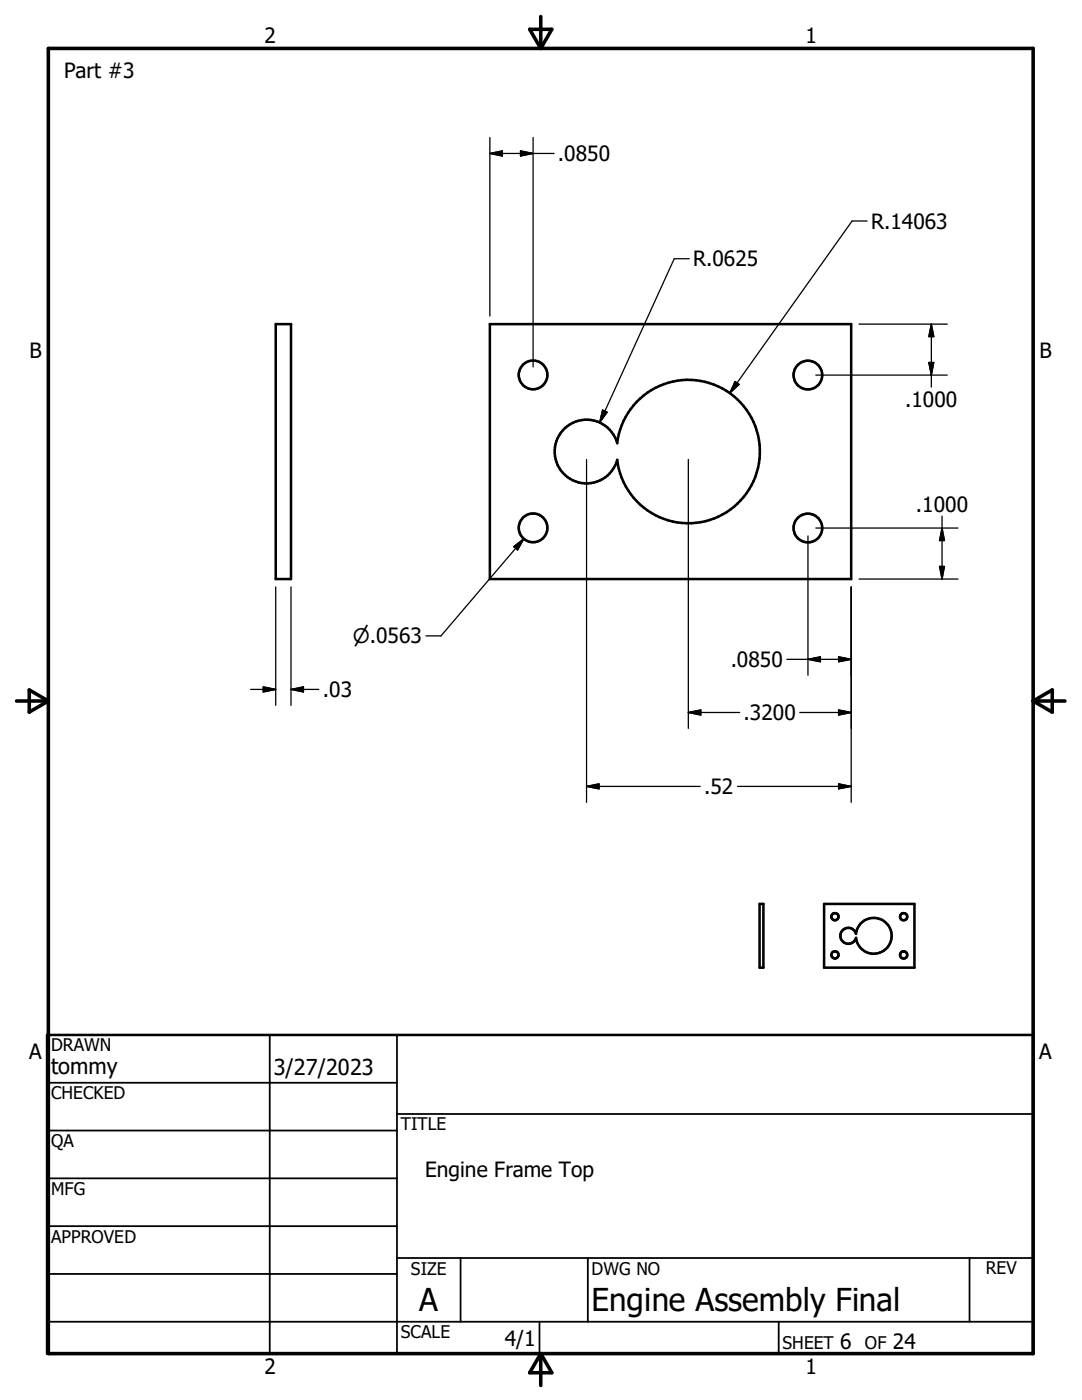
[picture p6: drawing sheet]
<svg xmlns="http://www.w3.org/2000/svg" width="216mm" height="279mm" viewBox="0 0 216 279" stroke-linecap="round" stroke-linejoin="round" font-family="sans-serif">
<g fill="none" stroke="#000" stroke-width=".51">
<path d="M55 64.7h3.1v50.9h-3.1zM97.7 64.7h72.1v50.9h-72.1zM112.7 85.4a6.4 6.4 0 0 1 10.5 3 14.3 14.3 0 0 1 21.8-10.4 14.3 14.3 0 0 1 0 24.2 14.3 14.3 0 0 1-21.8-10.4 6.4 6.4 0 0 1-9.5 3.7 6.4 6.4 0 0 1-1-10.1zM151.6 180.4h.7v12.7h-.7zM164.4 180.4h18.1v12.7h-18.1zM168.1 185.7a1.59 1.59 0 0 1 2.7 .7 3.6 3.6 0 0 1 5.5-2.7 3.6 3.6 0 0 1 0 6.1 3.6 3.6 0 0 1-5.5-2.6 1.59 1.59 0 0 1-2.3 .9 1.59 1.59 0 0 1-.4-2.4zM9.4 206.5h196.8v63.6h-196.8z"/>
<circle cx="106.4" cy="74.8" r="2.86"/>
<circle cx="161.2" cy="74.9" r="2.86"/>
<circle cx="106.4" cy="105.3" r="2.86"/>
<circle cx="161.2" cy="105.4" r="2.87"/>
<circle cx="166.6" cy="182.9" r=".72"/>
<circle cx="166.6" cy="190.6" r=".71"/>
<circle cx="180.3" cy="190.6" r=".72"/>
<circle cx="180.3" cy="182.9" r=".71"/>
</g>
<path d="M9.6 9.7h196.6v260.4h-196.6zM105.7 5.8h4.4l-2.2 3.9zM107.9 3.3v6.4M3.3 139.9h6.3M5.8 137.7l3.8 2.2-3.8 2.2zM206.2 139.9h6.3M206.2 139.9l3.8-2.2v4.4zM107.9 270.1v6.4M107.9 270.1l2.2 3.9h-4.4z" fill="none" stroke="#000" stroke-width=".71"/>
<g fill="none" stroke="#000" stroke-width=".36">
<path d="M9.4 216.1h69.8M53.8 206.5v63.6M79.2 206.5v63.6M9.4 225.6h69.8M9.4 235.2h69.8M79.2 222.3h127M9.4 244.7h69.8M9.4 254.2h69.8M79.2 251.1h127M91.9 251.1v12.7M117.3 251.1v12.7M193.5 251.1v12.7"/>
<path d="M9.4 263.8h196.8M107.6 263.8v6.3M155.4 263.8v6.3"/>
</g>
<g fill="none" stroke="#000" stroke-width=".25">
<path d="M97.7 30.6h12.9M97.7 30.6l2.5-.5v1zM97.7 27.4v35.7M103.9 30.1l2.5 .5-2.5 .5zM106.4 27.4v45.8M137.5 51.6h-3l-14.8 32.7M173 44.1h-3l-24.4 34.3M146.7 76.1l.8 .6-1.9 1.7zM162.8 74.9h26.2M171.4 64.7h17.6M185.3 72.3h1l-.5 2.6zM185.8 64.7v12.6"/>
<path d="M185.8 64.7l.5 2.5h-1zM117 91.7v68.4M120.2 81.8l1 .5-1.5 2zM137.4 91.7v53.7M55 117.1v23.7M58.1 117.1v23.7M102.5 109.1l2-1.6-1.2 2.3zM104.5 107.5l-16.5 19.4h-3M161.2 107v27.8M162.8 105.4h28.3M169.8 117.1v43M171.4 115.6h19.7"/>
<path d="M187.5 113h1l-.5 2.6zM188 103v12.6M188 105.4l.5 2.5h-1zM50 137.6h5M52.5 137.1l2.5 .5-2.5 .5zM58.1 137.6h5.5M58.1 137.6l2.4-.5v1zM157 131.6h12.8M161.2 131.6l2.5-.5v1zM167.3 131.1l2.5 .5-2.5 .5zM117 156.9h22.7M117 156.9l2.5-.5v1z"/>
<path d="M137.4 142.2h10.2M137.4 142.2l2.4-.5v1zM147.2 156.9h22.6M159.6 142.2h10.2M167.3 141.7l2.5 .5-2.5 .5zM167.3 156.4l2.5 .5-2.5 .5z"/>
</g>
<g fill="#000" stroke="#000" stroke-width=".25">
<path d="M97.7 30.6l2.5-.5v1zM103.9 30.1l2.5 .5-2.5 .5zM146.7 76.1l.8 .6-1.9 1.7zM185.3 72.3h1l-.5 2.6zM185.8 64.7l.5 2.5h-1zM120.2 81.8l1 .5-1.5 2zM102.5 109.1l2-1.6-1.2 2.3zM187.5 113h1l-.5 2.6zM188 105.4l.5 2.5h-1zM52.5 137.1l2.5 .5-2.5 .5zM58.1 137.6l2.4-.5v1zM161.2 131.6l2.5-.5v1z"/>
<path d="M167.3 131.1l2.5 .5-2.5 .5zM117 156.9l2.5-.5v1zM137.4 142.2l2.4-.5v1zM167.3 141.7l2.5 .5-2.5 .5zM167.3 156.4l2.5 .5-2.5 .5z"/>
</g>
<g font-size="6.3">
<text x="83.7" y="261.6">A</text>
<text x="118" y="261.7">Engine Assembly Final</text>
</g>
<g font-size="4.4">
<text x="10.2" y="214.4">tommy</text>
<text x="54.6" y="214.6">3/27/2023</text>
</g>
<g font-size="4.2">
<text x="52.8" y="8.7">2</text>
<text x="160.7" y="8.7">1</text>
<text x="12.8" y="15.5">Part #3</text>
<text x="111.3" y="32.2">.0850</text>
<text x="173.8" y="45.6">R.14063</text>
<text x="138.3" y="53.2">R.0625</text>
<text x="5.9" y="71.5">B</text>
<text x="207.4" y="71.5">B</text>
<text x="180.6" y="81.2">.1000</text>
<text x="182.8" y="102.1">.1000</text>
<text x="145.8" y="133.1">.0850</text>
<text x="64.4" y="139.1">.03</text>
<text x="148.4" y="143.7">.3200</text>
<text x="140.5" y="158.5">.52</text>
<text x="5.8" y="211.4">A</text>
<text x="207.4" y="211.4">A</text>
<text x="84.8" y="235">Engine Frame Top</text>
<text x="100.7" y="268.7">4/1</text>
<text x="167.7" y="269.3">6</text>
<text x="178.2" y="269.3">24</text>
<text x="52.8" y="274.2">2</text>
<text x="160.7" y="274.2">1</text>
</g>
<text font-size="4" x="70.4" y="128.4">n.0563</text>
<g font-size="3.5">
<text x="10.2" y="209.8">DRAWN</text>
<text x="10.2" y="219.4">CHECKED</text>
<text x="80" y="225.6">TITLE</text>
<text x="10.2" y="229">QA</text>
<text x="10.2" y="238.5">MFG</text>
<text x="10.2" y="248.1">APPROVED</text>
<text x="82" y="254.4">SIZE</text>
<text x="118" y="254.4">DWG NO</text>
<text x="196.7" y="254.3">REV</text>
<text x="80" y="267.1">SCALE</text>
<text x="156.1" y="269.3">SHEET</text>
<text x="172.6" y="269.3">OF</text>
</g>
</svg>
